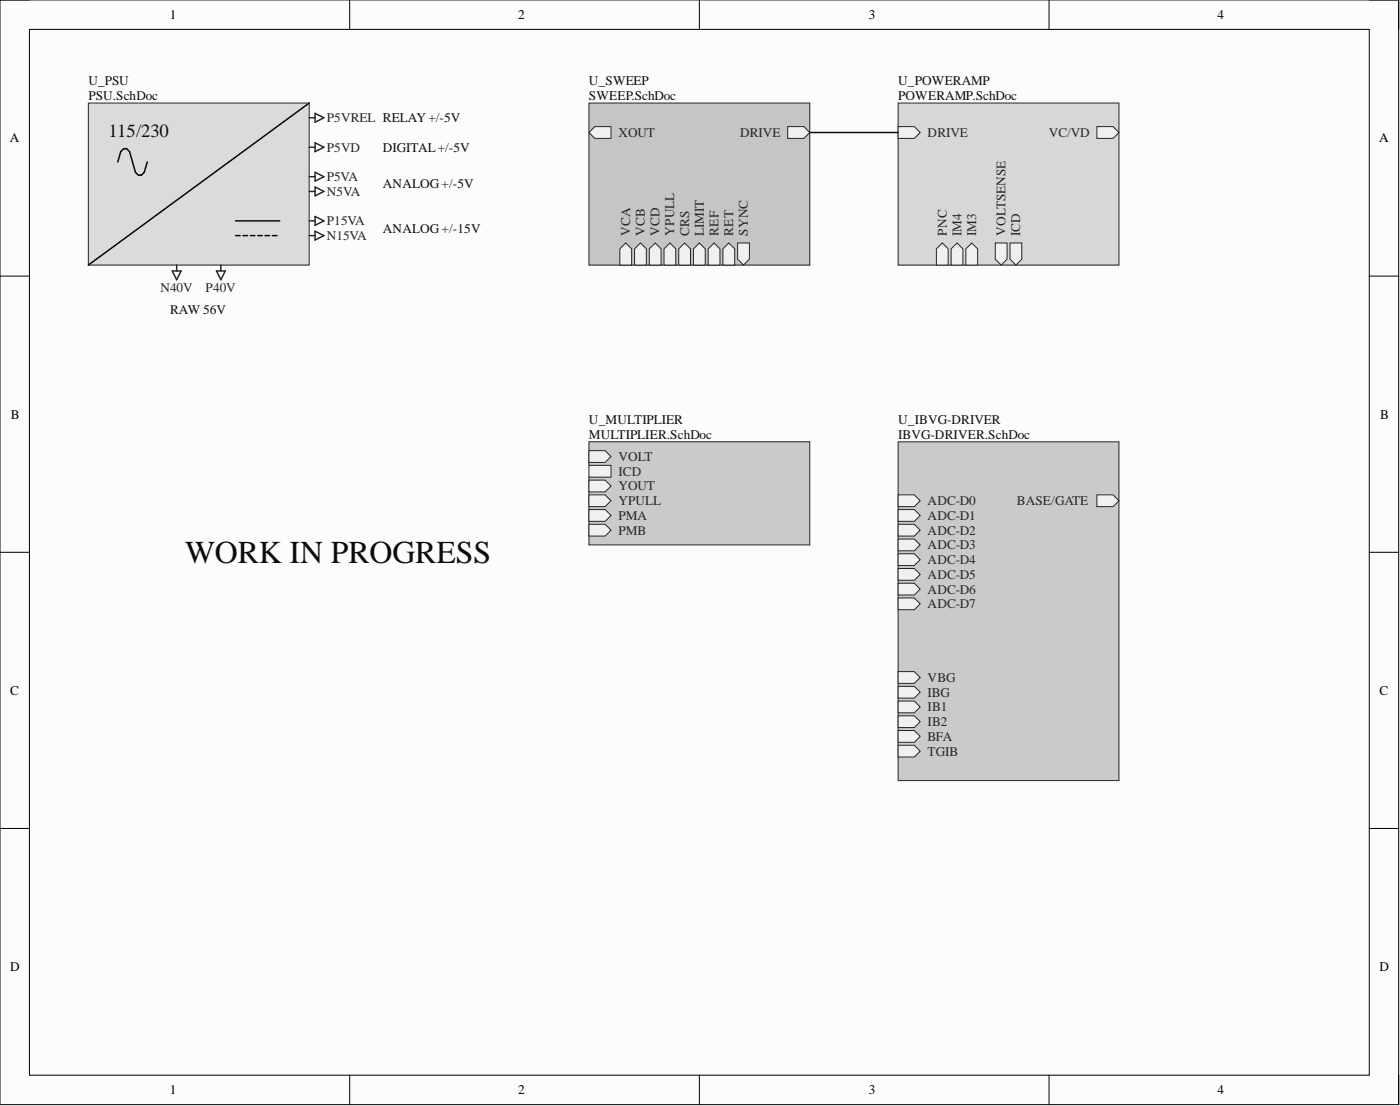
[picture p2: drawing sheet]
<svg xmlns="http://www.w3.org/2000/svg" width="241mm" height="190mm" viewBox="0 0 241 190" stroke-linecap="round" stroke-linejoin="round" font-family="sans-serif">
<path d="M0 0h241.1v190.3h-241.1z" fill-rule="evenodd" fill="#fcfcfc"/>
<path d="M0 0h241.1v190.3h-241.1z" fill="none" stroke="#000" stroke-width=".17"/>
<path d="M5.1 5.1h230.9v180.1h-230.9z" fill-rule="evenodd" fill="#fcfcfc"/>
<g fill="none" stroke="#000" stroke-width=".17">
<path d="M0 0h5.1M60.3 0v5.1M120.5 0v5.1M180.8 0v5.1M236 0h5.1v5.1M5.1 5.1h230.9v180.1h-230.9zM0 47.6h5.1M236 47.6h5.1M0 95.1h5.1M236 95.1h5.1M0 142.7h5.1M236 142.7h5.1"/>
<path d="M60.3 185.2v5.1M120.5 185.2v5.1M180.8 185.2v5.1M241.1 185.2v5.1"/>
</g>
<path d="M15.2 17.7h38.1v28h-38.1z" fill-rule="evenodd" fill="#dbdbdb"/>
<path d="M15.2 17.7h38.1v28h-38.1z" fill="none" stroke="#262626" stroke-width=".17"/>
<path d="M154.8 17.7h38.1v28h-38.1z" fill-rule="evenodd" fill="#d7d7d7"/>
<path d="M154.8 17.7h38.1v28h-38.1z" fill="none" stroke="#262626" stroke-width=".17"/>
<path d="M189.1 21.8h2.7l1.1 1-1.1 1h-2.7z" fill-rule="evenodd" fill="#f0f0f0"/>
<path d="M189.1 21.8h2.7l1.1 1-1.1 1h-2.7z" fill="none" stroke="#262626" stroke-width=".17"/>
<path d="M174.1 41.9h2v2.7l-1 1.1-1-1.1z" fill-rule="evenodd" fill="#f0f0f0"/>
<path d="M174.1 41.9h2v2.7l-1 1.1-1-1.1z" fill="none" stroke="#262626" stroke-width=".17"/>
<path d="M161.4 42.9l1-1 1 1v2.8h-2z" fill-rule="evenodd" fill="#f0f0f0"/>
<path d="M161.4 42.9l1-1 1 1v2.8h-2z" fill="none" stroke="#262626" stroke-width=".17"/>
<path d="M154.8 21.8h2.8l1 1-1 1h-2.8z" fill-rule="evenodd" fill="#f0f0f0"/>
<path d="M154.8 21.8h2.8l1 1-1 1h-2.8z" fill="none" stroke="#262626" stroke-width=".17"/>
<path d="M166.5 42.9l1-1 1 1v2.8h-2z" fill-rule="evenodd" fill="#f0f0f0"/>
<path d="M166.5 42.9l1-1 1 1v2.8h-2z" fill="none" stroke="#262626" stroke-width=".17"/>
<path d="M163.9 42.9l1-1 1.1 1v2.8h-2.1z" fill-rule="evenodd" fill="#f0f0f0"/>
<path d="M163.9 42.9l1-1 1.1 1v2.8h-2.1z" fill="none" stroke="#262626" stroke-width=".17"/>
<path d="M171.5 41.9h2.1v2.7l-1 1.1-1.1-1.1z" fill-rule="evenodd" fill="#f0f0f0"/>
<path d="M171.5 41.9h2.1v2.7l-1 1.1-1.1-1.1z" fill="none" stroke="#262626" stroke-width=".17"/>
<path d="M154.8 76.1h38.1v58.4h-38.1z" fill-rule="evenodd" fill="#cacaca"/>
<path d="M154.8 76.1h38.1v58.4h-38.1z" fill="none" stroke="#262626" stroke-width=".17"/>
<path d="M189.1 85.2h2.7l1.1 1-1.1 1.1h-2.7z" fill-rule="evenodd" fill="#f0f0f0"/>
<path d="M189.1 85.2h2.7l1.1 1-1.1 1.1h-2.7z" fill="none" stroke="#262626" stroke-width=".17"/>
<path d="M154.8 125.8h2.8l1 1-1 1.1h-2.8z" fill-rule="evenodd" fill="#f0f0f0"/>
<path d="M154.8 125.8h2.8l1 1-1 1.1h-2.8z" fill="none" stroke="#262626" stroke-width=".17"/>
<path d="M154.8 123.3h2.8l1 1-1 1h-2.8z" fill-rule="evenodd" fill="#f0f0f0"/>
<path d="M154.8 123.3h2.8l1 1-1 1h-2.8z" fill="none" stroke="#262626" stroke-width=".17"/>
<path d="M154.8 120.8h2.8l1 1-1 1h-2.8z" fill-rule="evenodd" fill="#f0f0f0"/>
<path d="M154.8 120.8h2.8l1 1-1 1h-2.8z" fill="none" stroke="#262626" stroke-width=".17"/>
<path d="M154.8 85.2h2.8l1 1-1 1.1h-2.8z" fill-rule="evenodd" fill="#f0f0f0"/>
<path d="M154.8 85.2h2.8l1 1-1 1.1h-2.8z" fill="none" stroke="#262626" stroke-width=".17"/>
<path d="M154.8 87.8h2.8l1 1-1 1h-2.8z" fill-rule="evenodd" fill="#f0f0f0"/>
<path d="M154.8 87.8h2.8l1 1-1 1h-2.8z" fill="none" stroke="#262626" stroke-width=".17"/>
<path d="M154.8 90.3h2.8l1 1-1 1h-2.8z" fill-rule="evenodd" fill="#f0f0f0"/>
<path d="M154.8 90.3h2.8l1 1-1 1h-2.8z" fill="none" stroke="#262626" stroke-width=".17"/>
<path d="M154.8 92.8h2.8l1 1.1-1 1h-2.8z" fill-rule="evenodd" fill="#f0f0f0"/>
<path d="M154.8 92.8h2.8l1 1.1-1 1h-2.8z" fill="none" stroke="#262626" stroke-width=".17"/>
<path d="M154.8 95.4h2.8l1 1-1 1h-2.8z" fill-rule="evenodd" fill="#f0f0f0"/>
<path d="M154.8 95.4h2.8l1 1-1 1h-2.8z" fill="none" stroke="#262626" stroke-width=".17"/>
<path d="M154.8 97.9h2.8l1 1-1 1h-2.8z" fill-rule="evenodd" fill="#f0f0f0"/>
<path d="M154.8 97.9h2.8l1 1-1 1h-2.8z" fill="none" stroke="#262626" stroke-width=".17"/>
<path d="M154.8 100.5h2.8l1 1-1 1h-2.8z" fill-rule="evenodd" fill="#f0f0f0"/>
<path d="M154.8 100.5h2.8l1 1-1 1h-2.8z" fill="none" stroke="#262626" stroke-width=".17"/>
<path d="M154.8 103h2.8l1 1-1 1h-2.8z" fill-rule="evenodd" fill="#f0f0f0"/>
<path d="M154.8 103h2.8l1 1-1 1h-2.8z" fill="none" stroke="#262626" stroke-width=".17"/>
<path d="M154.8 115.7h2.8l1 1-1 1h-2.8z" fill-rule="evenodd" fill="#f0f0f0"/>
<path d="M154.8 115.7h2.8l1 1-1 1h-2.8z" fill="none" stroke="#262626" stroke-width=".17"/>
<path d="M154.8 118.2h2.8l1 1-1 1h-2.8z" fill-rule="evenodd" fill="#f0f0f0"/>
<path d="M154.8 118.2h2.8l1 1-1 1h-2.8z" fill="none" stroke="#262626" stroke-width=".17"/>
<path d="M154.8 128.4h2.8l1 1-1 1h-2.8z" fill-rule="evenodd" fill="#f0f0f0"/>
<path d="M154.8 128.4h2.8l1 1-1 1h-2.8z" fill="none" stroke="#262626" stroke-width=".17"/>
<path d="M101.5 17.7h38.1v28h-38.1z" fill-rule="evenodd" fill="#c5c5c5"/>
<path d="M101.5 17.7h38.1v28h-38.1z" fill="none" stroke="#262626" stroke-width=".17"/>
<path d="M124.6 42.9l1-1 1 1v2.8h-2z" fill-rule="evenodd" fill="#f0f0f0"/>
<path d="M124.6 42.9l1-1 1 1v2.8h-2z" fill="none" stroke="#262626" stroke-width=".17"/>
<path d="M135.8 21.8h2.8l1 1-1 1h-2.8z" fill-rule="evenodd" fill="#f0f0f0"/>
<path d="M135.8 21.8h2.8l1 1-1 1h-2.8z" fill="none" stroke="#262626" stroke-width=".17"/>
<path d="M122.1 42.9l1-1 1 1v2.8h-2z" fill-rule="evenodd" fill="#f0f0f0"/>
<path d="M122.1 42.9l1-1 1 1v2.8h-2z" fill="none" stroke="#262626" stroke-width=".17"/>
<path d="M127.1 41.9h2.1v2.7l-1 1.1-1.1-1.1z" fill-rule="evenodd" fill="#f0f0f0"/>
<path d="M127.1 41.9h2.1v2.7l-1 1.1-1.1-1.1z" fill="none" stroke="#262626" stroke-width=".17"/>
<path d="M119.5 42.9l1-1 1.1 1v2.8h-2.1z" fill-rule="evenodd" fill="#f0f0f0"/>
<path d="M119.5 42.9l1-1 1.1 1v2.8h-2.1z" fill="none" stroke="#262626" stroke-width=".17"/>
<path d="M117 42.9l1-1 1 1v2.8h-2z" fill-rule="evenodd" fill="#f0f0f0"/>
<path d="M117 42.9l1-1 1 1v2.8h-2z" fill="none" stroke="#262626" stroke-width=".17"/>
<path d="M114.4 42.9l1.1-1 1 1v2.8h-2.1z" fill-rule="evenodd" fill="#f0f0f0"/>
<path d="M114.4 42.9l1.1-1 1 1v2.8h-2.1z" fill="none" stroke="#262626" stroke-width=".17"/>
<path d="M101.5 22.8l1-1h2.8v2h-2.8z" fill-rule="evenodd" fill="#f0f0f0"/>
<path d="M101.5 22.8l1-1h2.8v2h-2.8z" fill="none" stroke="#262626" stroke-width=".17"/>
<path d="M111.9 42.9l1-1 1 1v2.8h-2z" fill-rule="evenodd" fill="#f0f0f0"/>
<path d="M111.9 42.9l1-1 1 1v2.8h-2z" fill="none" stroke="#262626" stroke-width=".17"/>
<path d="M106.8 42.9l1.1-1 1 1v2.8h-2.1z" fill-rule="evenodd" fill="#f0f0f0"/>
<path d="M106.8 42.9l1.1-1 1 1v2.8h-2.1z" fill="none" stroke="#262626" stroke-width=".17"/>
<path d="M109.4 42.9l1-1 1 1v2.8h-2z" fill-rule="evenodd" fill="#f0f0f0"/>
<path d="M109.4 42.9l1-1 1 1v2.8h-2z" fill="none" stroke="#262626" stroke-width=".17"/>
<path d="M101.5 76.1h38.1v17.8h-38.1z" fill-rule="evenodd" fill="#cacaca"/>
<path d="M101.5 76.1h38.1v17.8h-38.1z" fill="none" stroke="#262626" stroke-width=".17"/>
<path d="M101.5 77.6h2.8l1 1-1 1.1h-2.8z" fill-rule="evenodd" fill="#f0f0f0"/>
<path d="M101.5 77.6h2.8l1 1-1 1.1h-2.8z" fill="none" stroke="#262626" stroke-width=".17"/>
<path d="M101.5 80.2h3.8v2h-3.8z" fill-rule="evenodd" fill="#f0f0f0"/>
<path d="M101.5 80.2h3.8v2h-3.8z" fill="none" stroke="#262626" stroke-width=".17"/>
<path d="M101.5 82.7h2.8l1 1-1 1h-2.8z" fill-rule="evenodd" fill="#f0f0f0"/>
<path d="M101.5 82.7h2.8l1 1-1 1h-2.8z" fill="none" stroke="#262626" stroke-width=".17"/>
<path d="M101.5 85.2h2.8l1 1-1 1.1h-2.8z" fill-rule="evenodd" fill="#f0f0f0"/>
<path d="M101.5 85.2h2.8l1 1-1 1.1h-2.8z" fill="none" stroke="#262626" stroke-width=".17"/>
<path d="M101.5 87.8h2.8l1 1-1 1h-2.8z" fill-rule="evenodd" fill="#f0f0f0"/>
<path d="M101.5 87.8h2.8l1 1-1 1h-2.8z" fill="none" stroke="#262626" stroke-width=".17"/>
<path d="M101.5 90.3h2.8l1 1-1 1h-2.8z" fill-rule="evenodd" fill="#f0f0f0"/>
<path d="M101.5 90.3h2.8l1 1-1 1h-2.8z" fill="none" stroke="#262626" stroke-width=".17"/>
<path d="M53.3 17.7l-38.1 28M20.3 27.9l.5-1.8 .5-.5h.5l.5 .5 1 3.6 .6 .5h.5l.5-.5 .5-1.8M40.6 38h7.6M40.6 40.6h.8M41.9 40.6h.8M43.1 40.6h.8M44.4 40.6h.8M45.7 40.6h.8M46.9 40.6h.8" fill="none" stroke="#000" stroke-width=".25"/>
<g fill="none" stroke="#262626" stroke-width=".25">
<path d="M54.3 19.5l1.5 .8-1.5 .7zM53.3 38h1M53.3 30.4h1M53.3 33h1M53.3 25.4h1M53.3 20.3h1M54.3 37.3l1.5 .7-1.5 .8zM54.3 24.6l1.5 .8-1.5 .7zM54.3 29.7l1.5 .7-1.5 .8zM54.3 32.2l1.5 .8-1.5 .7zM54.3 39.8l1.5 .8-1.5 .7zM29.7 46.7h1.5l-.7 1.5z"/>
<path d="M30.5 45.7v1M37.3 46.7h1.5l-.7 1.5zM38.1 45.7v1M53.3 40.6h1"/>
</g>
<path d="M139.6 22.8h15.2" fill="none" stroke="#0e0e0e" stroke-width=".25"/>
<text font-size="5.5" fill="#0e0e0e" x="31.9" y="97">WORK IN PROGRESS</text>
<text font-size="3.2" fill="#0e0e0e" x="18.7" y="23.7">115/230</text>
<g font-size="2.3">
<text x="29.3" y="3.3">1</text>
<text x="89.3" y="3.3">2</text>
<text x="149.7" y="3.3">3</text>
<text x="209.9" y="3.3">4</text>
<text x="1.7" y="24.5">A</text>
<text x="237.7" y="24.5">A</text>
<text x="1.9" y="72.1">B</text>
<text x="237.9" y="72.1">B</text>
<text x="1.8" y="119.7">C</text>
<text x="237.8" y="119.7">C</text>
<text x="1.8" y="167.3">D</text>
<text x="237.8" y="167.3">D</text>
<text x="29.3" y="188.5">1</text>
<text x="89.3" y="188.5">2</text>
<text x="149.7" y="188.5">3</text>
<text x="209.9" y="188.5">4</text>
</g>
<g font-size="2.3" fill="#0e0e0e">
<text x="15.2" y="14.7">U_PSU</text>
<text x="15.2" y="17.2">PSU.SchDoc</text>
<text x="101.5" y="14.7">U_SWEEP</text>
<text x="101.5" y="17.2">SWEEP.SchDoc</text>
<text x="154.8" y="14.7">U_POWERAMP</text>
<text x="154.8" y="17.2">POWERAMP.SchDoc</text>
<text x="66" y="26.1">DIGITAL+/-5V</text>
<text x="66" y="32.5">ANALOG+/-5V</text>
<text x="66" y="40.1">ANALOG+/-15V</text>
<text x="29.4" y="54">RAW 56V</text>
<text x="101.5" y="73.1">U_MULTIPLIER</text>
<text x="101.5" y="75.6">MULTIPLIER.SchDoc</text>
<text x="154.8" y="73.1">U_IBVG-DRIVER</text>
<text x="154.8" y="75.6">IBVG-DRIVER.SchDoc</text>
</g>
<g font-size="2.3" fill="#262626">
<text x="56.3" y="21">P5VREL RELAY+/-5V</text>
<text x="106.6" y="23.6">XOUT</text>
<text x="127.6" y="23.6">DRIVE</text>
<text x="159.9" y="23.6">DRIVE</text>
<text x="180.8" y="23.6">VC/VD</text>
<text x="56.3" y="26.1">P5VD</text>
<text x="56.3" y="31.2">P5VA</text>
<text x="56.3" y="33.7">N5VA</text>
<text x="56.3" y="38.8">P15VA</text>
<text x="56.3" y="41.3">N15VA</text>
<text x="108.6" y="40.6" transform="rotate(-90 108.6 40.6)">VCA</text>
<text x="111.1" y="40.6" transform="rotate(-90 111.1 40.6)">VCB</text>
<text x="113.7" y="40.6" transform="rotate(-90 113.7 40.6)">VCD</text>
<text x="116.2" y="40.6" transform="rotate(-90 116.2 40.6)">YPULL</text>
<text x="118.8" y="40.6" transform="rotate(-90 118.8 40.6)">CRS</text>
<text x="121.3" y="40.6" transform="rotate(-90 121.3 40.6)">LIMIT</text>
<text x="123.8" y="40.6" transform="rotate(-90 123.8 40.6)">REF</text>
<text x="126.4" y="40.6" transform="rotate(-90 126.4 40.6)">RET</text>
<text x="128.9" y="40.6" transform="rotate(-90 128.9 40.6)">SYNC</text>
<text x="163.2" y="40.6" transform="rotate(-90 163.2 40.6)">PNC</text>
<text x="165.7" y="40.6" transform="rotate(-90 165.7 40.6)">IM4</text>
<text x="168.2" y="40.6" transform="rotate(-90 168.2 40.6)">IM3</text>
<text x="173.3" y="40.6" transform="rotate(-90 173.3 40.6)">VOLTSENSE</text>
<text x="175.9" y="40.6" transform="rotate(-90 175.9 40.6)">ICD</text>
<text x="27.7" y="50.2">N40V</text>
<text x="35.4" y="50.2">P40V</text>
<text x="106.6" y="79.4">VOLT</text>
<text x="106.6" y="81.9">ICD</text>
<text x="106.6" y="84.5">YOUT</text>
<text x="106.6" y="87">YPULL</text>
<text x="106.6" y="89.5">PMA</text>
<text x="159.9" y="87">ADC-D0</text>
<text x="159.9" y="89.5">ADC-D1</text>
<text x="175.3" y="87">BASE/GATE</text>
<text x="106.6" y="92.1">PMB</text>
<text x="159.9" y="92.1">ADC-D2</text>
<text x="159.9" y="94.6">ADC-D3</text>
<text x="159.9" y="97.2">ADC-D4</text>
<text x="159.9" y="99.7">ADC-D5</text>
<text x="159.9" y="102.2">ADC-D6</text>
<text x="159.9" y="104.8">ADC-D7</text>
<text x="159.9" y="117.5">VBG</text>
<text x="159.9" y="120">IBG</text>
<text x="159.9" y="125.1">IB2</text>
<text x="159.9" y="122.5">IB1</text>
<text x="159.9" y="127.6">BFA</text>
<text x="159.9" y="130.1">TGIB</text>
</g>
</svg>
